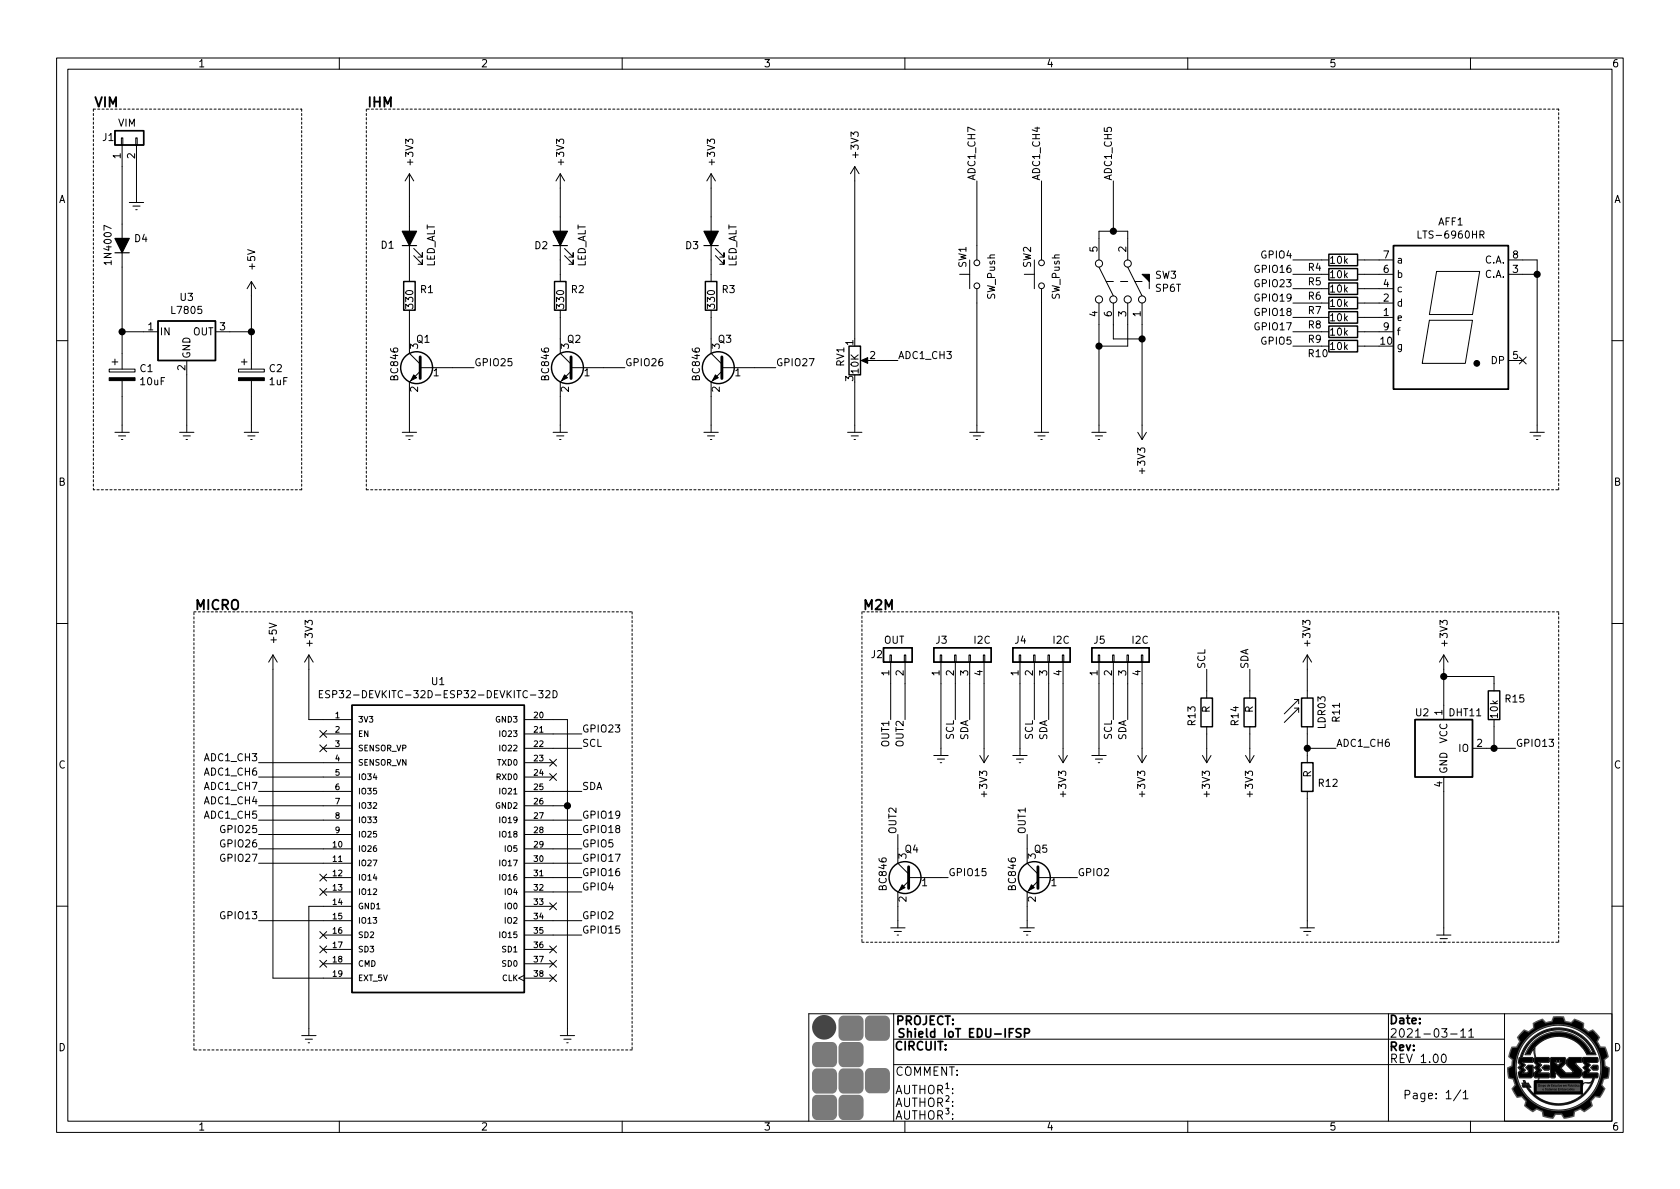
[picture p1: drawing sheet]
EESchema Schematic File Version 4
EELAYER 30 0
EELAYER END
$Descr A4 11693 8268
encoding utf-8
Sheet 1 1
Title ""
Date "2021-03-11"
Rev "REV 1.00"
Comp "Shield IoT EDU-IFSP"
Comment1 ""
Comment2 ""
Comment3 ""
Comment4 ""
$EndDescr
$Comp
L Sensor:DHT11 U2
U 1 1
P 10050 5200
F 0 "U2" H 9900 5450 50  0000 C CNN
F 1 "DHT11" H 10200 5450 50  0000 C CNN
F 2 "Sensor:Aosong_DHT11_5.5x12.0_P2.54mm" H 10050 4800 50  0001 C CNN
F 3 "http://akizukidenshi.com/download/ds/aosong/DHT11.pdf" H 10200 5450 50  0001 C CNN
	1    10050 5200
	1    0    0    -1  
$EndComp
$Comp
L Switch:SW_Push SW1
U 1 1
P 6800 1900
F 0 "SW1" H 7000 2000 50  0000 R CNN
F 1 "SW_Push" H 6950 1800 50  0000 R CNN
F 2 "MyFootprint:SW_PUSH_6mm_2P" H 6800 2100 50  0001 C CNN
F 3 "~" H 6800 2100 50  0001 C CNN
	1    6800 1900
	0    -1   -1   0   
$EndComp
$Comp
L Device:LED_ALT D1
U 1 1
P 2850 1650
F 0 "D1" V 2800 1750 50  0000 L CNN
F 1 "LED_ALT" H 2650 1500 50  0000 L CNN
F 2 "LED_THT:LED_D3.0mm" H 2850 1650 50  0001 C CNN
F 3 "~" H 2850 1650 50  0001 C CNN
	1    2850 1650
	0    -1   -1   0   
$EndComp
$Comp
L power:Earth #PWR0101
U 1 1
P 2850 2950
F 0 "#PWR0101" H 2850 2700 50  0001 C CNN
F 1 "Earth" H 2850 2800 50  0001 C CNN
F 2 "" H 2850 2950 50  0001 C CNN
F 3 "~" H 2850 2950 50  0001 C CNN
	1    2850 2950
	1    0    0    -1  
$EndComp
Wire Wire Line
	2850 2350 2850 2200
$Comp
L Transistor_BJT:BC846 Q1
U 1 1
P 2950 2550
F 0 "Q1" H 2900 2750 50  0000 L CNN
F 1 "BC846" V 3150 2450 50  0000 L CNN
F 2 "Package_TO_SOT_THT:TO-92_Inline_Wide" H 3150 2475 50  0001 L CIN
F 3 "https://assets.nexperia.com/documents/data-sheet/BC846_SER.pdf" H 2950 2550 50  0001 L CNN
	1    2950 2550
	-1   0    0    -1  
$EndComp
Wire Wire Line
	2850 1900 2850 1800
Wire Wire Line
	2850 2950 2850 2750
Wire Wire Line
	3300 2550 3150 2550
$Comp
L power:+3V3 #PWR0102
U 1 1
P 2850 1300
F 0 "#PWR0102" H 2850 1150 50  0001 C CNN
F 1 "+3V3" V 2850 1550 50  0000 C CNN
F 2 "" H 2850 1300 50  0001 C CNN
F 3 "" H 2850 1300 50  0001 C CNN
	1    2850 1300
	1    0    0    -1  
$EndComp
Wire Wire Line
	2850 1300 2850 1500
$Comp
L Device:LED_ALT D2
U 1 1
P 3900 1650
F 0 "D2" V 3847 1730 50  0000 L CNN
F 1 "LED_ALT" H 3700 1500 50  0000 L CNN
F 2 "LED_THT:LED_D3.0mm" H 3900 1650 50  0001 C CNN
F 3 "~" H 3900 1650 50  0001 C CNN
	1    3900 1650
	0    -1   -1   0   
$EndComp
$Comp
L power:Earth #PWR0103
U 1 1
P 3900 2950
F 0 "#PWR0103" H 3900 2700 50  0001 C CNN
F 1 "Earth" H 3900 2800 50  0001 C CNN
F 2 "" H 3900 2950 50  0001 C CNN
F 3 "~" H 3900 2950 50  0001 C CNN
	1    3900 2950
	1    0    0    -1  
$EndComp
Wire Wire Line
	3900 2350 3900 2200
$Comp
L Transistor_BJT:BC846 Q2
U 1 1
P 4000 2550
F 0 "Q2" H 3950 2750 50  0000 L CNN
F 1 "BC846" V 4200 2450 50  0000 L CNN
F 2 "Package_TO_SOT_THT:TO-92_Inline_Wide" H 4200 2475 50  0001 L CIN
F 3 "https://assets.nexperia.com/documents/data-sheet/BC846_SER.pdf" H 4000 2550 50  0001 L CNN
	1    4000 2550
	-1   0    0    -1  
$EndComp
Wire Wire Line
	3900 1900 3900 1800
Wire Wire Line
	3900 2950 3900 2750
Wire Wire Line
	4350 2550 4200 2550
$Comp
L power:+3V3 #PWR0104
U 1 1
P 3900 1300
F 0 "#PWR0104" H 3900 1150 50  0001 C CNN
F 1 "+3V3" V 3900 1550 50  0000 C CNN
F 2 "" H 3900 1300 50  0001 C CNN
F 3 "" H 3900 1300 50  0001 C CNN
	1    3900 1300
	1    0    0    -1  
$EndComp
Wire Wire Line
	3900 1300 3900 1500
$Comp
L Device:LED_ALT D3
U 1 1
P 4950 1650
F 0 "D3" V 4897 1730 50  0000 L CNN
F 1 "LED_ALT" H 4750 1500 50  0000 L CNN
F 2 "LED_THT:LED_D3.0mm" H 4950 1650 50  0001 C CNN
F 3 "~" H 4950 1650 50  0001 C CNN
	1    4950 1650
	0    -1   -1   0   
$EndComp
$Comp
L power:Earth #PWR0105
U 1 1
P 4950 2950
F 0 "#PWR0105" H 4950 2700 50  0001 C CNN
F 1 "Earth" H 4950 2800 50  0001 C CNN
F 2 "" H 4950 2950 50  0001 C CNN
F 3 "~" H 4950 2950 50  0001 C CNN
	1    4950 2950
	1    0    0    -1  
$EndComp
Wire Wire Line
	4950 2350 4950 2200
$Comp
L Transistor_BJT:BC846 Q3
U 1 1
P 5050 2550
F 0 "Q3" H 5000 2750 50  0000 L CNN
F 1 "BC846" V 5250 2450 50  0000 L CNN
F 2 "Package_TO_SOT_THT:TO-92_Inline_Wide" H 5250 2475 50  0001 L CIN
F 3 "https://assets.nexperia.com/documents/data-sheet/BC846_SER.pdf" H 5050 2550 50  0001 L CNN
	1    5050 2550
	-1   0    0    -1  
$EndComp
Wire Wire Line
	4950 1900 4950 1800
Wire Wire Line
	4950 2950 4950 2750
Wire Wire Line
	5400 2550 5250 2550
$Comp
L power:+3V3 #PWR0106
U 1 1
P 4950 1300
F 0 "#PWR0106" H 4950 1150 50  0001 C CNN
F 1 "+3V3" V 4950 1550 50  0000 C CNN
F 2 "" H 4950 1300 50  0001 C CNN
F 3 "" H 4950 1300 50  0001 C CNN
	1    4950 1300
	1    0    0    -1  
$EndComp
Wire Wire Line
	4950 1300 4950 1500
$Comp
L power:+3V3 #PWR0107
U 1 1
P 10050 4650
F 0 "#PWR0107" H 10050 4500 50  0001 C CNN
F 1 "+3V3" V 10050 4900 50  0000 C CNN
F 2 "" H 10050 4650 50  0001 C CNN
F 3 "" H 10050 4650 50  0001 C CNN
	1    10050 4650
	1    0    0    -1  
$EndComp
Wire Wire Line
	10050 4650 10050 4700
$Comp
L power:Earth #PWR0108
U 1 1
P 10050 6450
F 0 "#PWR0108" H 10050 6200 50  0001 C CNN
F 1 "Earth" H 10050 6300 50  0001 C CNN
F 2 "" H 10050 6450 50  0001 C CNN
F 3 "~" H 10050 6450 50  0001 C CNN
	1    10050 6450
	1    0    0    -1  
$EndComp
Wire Wire Line
	10050 6450 10050 5500
Wire Wire Line
	10550 5200 10400 5200
$Comp
L power:Earth #PWR0109
U 1 1
P 6800 2950
F 0 "#PWR0109" H 6800 2700 50  0001 C CNN
F 1 "Earth" H 6800 2800 50  0001 C CNN
F 2 "" H 6800 2950 50  0001 C CNN
F 3 "~" H 6800 2950 50  0001 C CNN
	1    6800 2950
	1    0    0    -1  
$EndComp
Wire Wire Line
	6800 2950 6800 2100
Wire Wire Line
	6800 1250 6800 1700
$Comp
L Switch:SW_Push SW2
U 1 1
P 7250 1900
F 0 "SW2" H 7450 2000 50  0000 R CNN
F 1 "SW_Push" H 7400 1800 50  0000 R CNN
F 2 "MyFootprint:SW_PUSH_6mm_2P" H 7250 2100 50  0001 C CNN
F 3 "~" H 7250 2100 50  0001 C CNN
	1    7250 1900
	0    -1   -1   0   
$EndComp
$Comp
L power:Earth #PWR0110
U 1 1
P 7250 2950
F 0 "#PWR0110" H 7250 2700 50  0001 C CNN
F 1 "Earth" H 7250 2800 50  0001 C CNN
F 2 "" H 7250 2950 50  0001 C CNN
F 3 "~" H 7250 2950 50  0001 C CNN
	1    7250 2950
	1    0    0    -1  
$EndComp
Wire Wire Line
	7250 2950 7250 2100
Wire Wire Line
	7250 1250 7250 1700
$Comp
L power:Earth #PWR0111
U 1 1
P 7650 2950
F 0 "#PWR0111" H 7650 2700 50  0001 C CNN
F 1 "Earth" H 7650 2800 50  0001 C CNN
F 2 "" H 7650 2950 50  0001 C CNN
F 3 "~" H 7650 2950 50  0001 C CNN
	1    7650 2950
	1    0    0    -1  
$EndComp
$Comp
L power:+3V3 #PWR0112
U 1 1
P 5950 1250
F 0 "#PWR0112" H 5950 1100 50  0001 C CNN
F 1 "+3V3" V 5950 1500 50  0000 C CNN
F 2 "" H 5950 1250 50  0001 C CNN
F 3 "" H 5950 1250 50  0001 C CNN
	1    5950 1250
	1    0    0    -1  
$EndComp
$Comp
L power:Earth #PWR0113
U 1 1
P 5950 2950
F 0 "#PWR0113" H 5950 2700 50  0001 C CNN
F 1 "Earth" H 5950 2800 50  0001 C CNN
F 2 "" H 5950 2950 50  0001 C CNN
F 3 "~" H 5950 2950 50  0001 C CNN
	1    5950 2950
	1    0    0    -1  
$EndComp
Wire Wire Line
	6250 2500 6100 2500
$Comp
L power:+3V3 #PWR0114
U 1 1
P 7950 2950
F 0 "#PWR0114" H 7950 2800 50  0001 C CNN
F 1 "+3V3" V 7950 3200 50  0000 C CNN
F 2 "" H 7950 2950 50  0001 C CNN
F 3 "" H 7950 2950 50  0001 C CNN
	1    7950 2950
	-1   0    0    1   
$EndComp
$Comp
L power:Earth #PWR0115
U 1 1
P 2150 7150
F 0 "#PWR0115" H 2150 6900 50  0001 C CNN
F 1 "Earth" H 2150 7000 50  0001 C CNN
F 2 "" H 2150 7150 50  0001 C CNN
F 3 "~" H 2150 7150 50  0001 C CNN
	1    2150 7150
	1    0    0    -1  
$EndComp
$Comp
L power:+3V3 #PWR0116
U 1 1
P 2150 4650
F 0 "#PWR0116" H 2150 4500 50  0001 C CNN
F 1 "+3V3" V 2150 4900 50  0000 C CNN
F 2 "" H 2150 4650 50  0001 C CNN
F 3 "" H 2150 4650 50  0001 C CNN
	1    2150 4650
	1    0    0    -1  
$EndComp
$Comp
L MyLib-ALL:SP6T SW3
U 1 1
P 7200 850
F 0 "SW3" V 8254 1688 50  0000 L CNN
F 1 "SP6T" V 8345 1688 50  0000 L CNN
F 2 "MyFootprint:SW_PUSH_x2" H 6575 1025 50  0001 C CNN
F 3 "" H 6575 1025 50  0000 C CNN
	1    7200 850 
	0    1    1    0   
$EndComp
Wire Wire Line
	7650 1650 7650 1600
Wire Wire Line
	7650 1600 7750 1600
Wire Wire Line
	7850 1600 7850 1650
Wire Wire Line
	7750 1250 7750 1600
Connection ~ 7750 1600
Wire Wire Line
	7750 1600 7850 1600
Wire Wire Line
	7650 2250 7650 2400
Wire Wire Line
	7650 2400 7850 2400
Wire Wire Line
	7850 2400 7850 2250
Wire Wire Line
	7750 2250 7750 2350
Wire Wire Line
	7750 2350 7950 2350
Wire Wire Line
	7950 2350 7950 2250
Wire Wire Line
	7950 2950 7950 2350
Connection ~ 7950 2350
Wire Wire Line
	7650 2950 7650 2400
Connection ~ 7650 2400
Wire Wire Line
	2150 4650 2150 5000
Wire Wire Line
	2150 5000 2250 5000
$Comp
L power:+5V #PWR0117
U 1 1
P 1900 4650
F 0 "#PWR0117" H 1900 4500 50  0001 C CNN
F 1 "+5V" V 1900 4900 50  0000 C CNN
F 2 "" H 1900 4650 50  0001 C CNN
F 3 "" H 1900 4650 50  0001 C CNN
	1    1900 4650
	1    0    0    -1  
$EndComp
Wire Wire Line
	1900 4650 1900 6800
Wire Wire Line
	1900 6800 2250 6800
Wire Wire Line
	3850 5000 3950 5000
Wire Wire Line
	3950 5000 3950 5600
Wire Wire Line
	3950 5600 3850 5600
Wire Wire Line
	2150 6300 2150 7150
Wire Wire Line
	2150 6300 2250 6300
NoConn ~ 2250 5100
NoConn ~ 2250 6700
NoConn ~ 3850 6800
NoConn ~ 3850 6700
NoConn ~ 3850 6600
NoConn ~ 2250 6600
NoConn ~ 2250 6500
$Comp
L power:Earth #PWR0118
U 1 1
P 3950 7150
F 0 "#PWR0118" H 3950 6900 50  0001 C CNN
F 1 "Earth" H 3950 7000 50  0001 C CNN
F 2 "" H 3950 7150 50  0001 C CNN
F 3 "~" H 3950 7150 50  0001 C CNN
	1    3950 7150
	1    0    0    -1  
$EndComp
Text Label 1800 5400 2    50   ~ 0
ADC1_CH6
Text Label 1800 5500 2    50   ~ 0
ADC1_CH7
Wire Wire Line
	1800 5400 2250 5400
Wire Wire Line
	1800 5500 2250 5500
Text Label 1800 5700 2    50   ~ 0
ADC1_CH5
Wire Wire Line
	1800 5700 2250 5700
Text Label 1800 5600 2    50   ~ 0
ADC1_CH4
Wire Wire Line
	1800 5600 2250 5600
Text Label 1800 5800 2    50   ~ 0
GPIO25
Text Label 1800 5900 2    50   ~ 0
GPIO26
Text Label 1800 6000 2    50   ~ 0
GPIO27
Text Label 1800 6400 2    50   ~ 0
GPIO13
Wire Wire Line
	1800 5800 2250 5800
Wire Wire Line
	1800 5900 2250 5900
Wire Wire Line
	1800 6000 2250 6000
NoConn ~ 2250 5200
$Comp
L Device:R R3
U 1 1
P 4950 2050
F 0 "R3" H 5020 2096 50  0000 L CNN
F 1 "330" V 4950 1950 50  0000 L CNN
F 2 "MyFootprint:Resistor_Vertical_RM3mm" V 4880 2050 50  0001 C CNN
F 3 "~" H 4950 2050 50  0001 C CNN
	1    4950 2050
	1    0    0    -1  
$EndComp
$Comp
L Device:R R1
U 1 1
P 2850 2050
F 0 "R1" H 2920 2096 50  0000 L CNN
F 1 "330" V 2850 1950 50  0000 L CNN
F 2 "MyFootprint:Resistor_Vertical_RM3mm" V 2780 2050 50  0001 C CNN
F 3 "~" H 2850 2050 50  0001 C CNN
	1    2850 2050
	1    0    0    -1  
$EndComp
$Comp
L Device:R R2
U 1 1
P 3900 2050
F 0 "R2" H 3970 2096 50  0000 L CNN
F 1 "330" V 3900 1950 50  0000 L CNN
F 2 "MyFootprint:Resistor_Vertical_RM3mm" V 3830 2050 50  0001 C CNN
F 3 "~" H 3900 2050 50  0001 C CNN
	1    3900 2050
	1    0    0    -1  
$EndComp
Wire Wire Line
	1800 6400 2250 6400
NoConn ~ 2250 6200
Connection ~ 3950 5600
$Comp
L power:Earth #PWR0119
U 1 1
P 950 1350
F 0 "#PWR0119" H 950 1100 50  0001 C CNN
F 1 "Earth" H 950 1200 50  0001 C CNN
F 2 "" H 950 1350 50  0001 C CNN
F 3 "~" H 950 1350 50  0001 C CNN
	1    950  1350
	1    0    0    -1  
$EndComp
Wire Wire Line
	950  1350 950  1150
Text Label 6200 5000 3    50   ~ 0
OUT1
Text Label 6300 5000 3    50   ~ 0
OUT2
$Comp
L Regulator_Linear:L7805 U3
U 1 1
P 1300 2300
F 0 "U3" H 1300 2542 50  0000 C CNN
F 1 "L7805" H 1300 2451 50  0000 C CNN
F 2 "Package_TO_SOT_THT:TO-220F-3_Vertical" H 1325 2150 50  0001 L CIN
F 3 "http://www.st.com/content/ccc/resource/technical/document/datasheet/41/4f/b3/b0/12/d4/47/88/CD00000444.pdf/files/CD00000444.pdf/jcr:content/translations/en.CD00000444.pdf" H 1300 2250 50  0001 C CNN
	1    1300 2300
	1    0    0    -1  
$EndComp
Wire Wire Line
	850  2300 1000 2300
$Comp
L power:Earth #PWR0120
U 1 1
P 1300 2950
F 0 "#PWR0120" H 1300 2700 50  0001 C CNN
F 1 "Earth" H 1300 2800 50  0001 C CNN
F 2 "" H 1300 2950 50  0001 C CNN
F 3 "~" H 1300 2950 50  0001 C CNN
	1    1300 2950
	1    0    0    -1  
$EndComp
Wire Wire Line
	1300 2950 1300 2600
$Comp
L power:+5V #PWR0121
U 1 1
P 1750 2050
F 0 "#PWR0121" H 1750 1900 50  0001 C CNN
F 1 "+5V" V 1750 2300 50  0000 C CNN
F 2 "" H 1750 2050 50  0001 C CNN
F 3 "" H 1750 2050 50  0001 C CNN
	1    1750 2050
	1    0    0    -1  
$EndComp
Wire Wire Line
	1750 2050 1750 2300
Wire Wire Line
	1750 2300 1600 2300
$Comp
L Device:D_ALT D4
U 1 1
P 850 1700
F 0 "D4" V 896 1620 50  0000 R CNN
F 1 "1N4007" H 1000 1800 50  0000 R CNN
F 2 "Diode_THT:D_DO-15_P3.81mm_Vertical_KathodeUp" H 850 1700 50  0001 C CNN
F 3 "~" H 850 1700 50  0001 C CNN
	1    850  1700
	0    -1   -1   0   
$EndComp
Wire Wire Line
	850  1850 850  2300
$Comp
L Device:CP C1
U 1 1
P 850 2600
F 0 "C1" H 968 2646 50  0000 L CNN
F 1 "10uF" H 968 2555 50  0000 L CNN
F 2 "Capacitor_THT:CP_Radial_D5.0mm_P2.50mm" H 888 2450 50  0001 C CNN
F 3 "~" H 850 2600 50  0001 C CNN
	1    850  2600
	1    0    0    -1  
$EndComp
$Comp
L Device:CP C2
U 1 1
P 1750 2600
F 0 "C2" H 1868 2646 50  0000 L CNN
F 1 "1uF" H 1868 2555 50  0000 L CNN
F 2 "Capacitor_THT:CP_Radial_D5.0mm_P2.50mm" H 1788 2450 50  0001 C CNN
F 3 "~" H 1750 2600 50  0001 C CNN
	1    1750 2600
	1    0    0    -1  
$EndComp
$Comp
L power:Earth #PWR0122
U 1 1
P 1750 2950
F 0 "#PWR0122" H 1750 2700 50  0001 C CNN
F 1 "Earth" H 1750 2800 50  0001 C CNN
F 2 "" H 1750 2950 50  0001 C CNN
F 3 "~" H 1750 2950 50  0001 C CNN
	1    1750 2950
	1    0    0    -1  
$EndComp
$Comp
L power:Earth #PWR0123
U 1 1
P 850 2950
F 0 "#PWR0123" H 850 2700 50  0001 C CNN
F 1 "Earth" H 850 2800 50  0001 C CNN
F 2 "" H 850 2950 50  0001 C CNN
F 3 "~" H 850 2950 50  0001 C CNN
	1    850  2950
	1    0    0    -1  
$EndComp
Wire Wire Line
	850  2950 850  2750
Wire Wire Line
	1750 2750 1750 2950
Wire Wire Line
	1750 2450 1750 2300
Connection ~ 1750 2300
Wire Wire Line
	850  2450 850  2300
Connection ~ 850  2300
NoConn ~ 3850 5300
NoConn ~ 3850 5400
Text Label 4050 5500 0    50   ~ 0
SDA
Wire Wire Line
	4050 5500 3850 5500
Text Label 4050 5200 0    50   ~ 0
SCL
Wire Wire Line
	4050 5200 3850 5200
Text Label 4050 5100 0    50   ~ 0
GPIO23
Wire Wire Line
	4050 5100 3850 5100
Text Label 4050 5700 0    50   ~ 0
GPIO19
Text Label 4050 5800 0    50   ~ 0
GPIO18
Text Label 4050 5900 0    50   ~ 0
GPIO5
Text Label 4050 6000 0    50   ~ 0
GPIO17
Text Label 4050 6100 0    50   ~ 0
GPIO16
Text Label 4050 6200 0    50   ~ 0
GPIO4
Wire Wire Line
	4050 6200 3850 6200
Wire Wire Line
	3850 6100 4050 6100
Wire Wire Line
	4050 6000 3850 6000
Wire Wire Line
	3850 5900 4050 5900
Wire Wire Line
	4050 5800 3850 5800
Wire Wire Line
	3850 5700 4050 5700
Wire Wire Line
	3950 5600 3950 7150
NoConn ~ 3850 6300
$Comp
L Transistor_BJT:BC846 Q4
U 1 1
P 6350 6100
F 0 "Q4" H 6300 6300 50  0000 L CNN
F 1 "BC846" V 6550 6000 50  0000 L CNN
F 2 "Package_TO_SOT_THT:TO-92_Inline_Wide" H 6550 6025 50  0001 L CIN
F 3 "https://assets.nexperia.com/documents/data-sheet/BC846_SER.pdf" H 6350 6100 50  0001 L CNN
	1    6350 6100
	-1   0    0    -1  
$EndComp
$Comp
L Transistor_BJT:BC846 Q5
U 1 1
P 7250 6100
F 0 "Q5" H 7200 6300 50  0000 L CNN
F 1 "BC846" V 7450 6000 50  0000 L CNN
F 2 "Package_TO_SOT_THT:TO-92_Inline_Wide" H 7450 6025 50  0001 L CIN
F 3 "https://assets.nexperia.com/documents/data-sheet/BC846_SER.pdf" H 7250 6100 50  0001 L CNN
	1    7250 6100
	-1   0    0    -1  
$EndComp
$Comp
L power:Earth #PWR0125
U 1 1
P 6250 6400
F 0 "#PWR0125" H 6250 6150 50  0001 C CNN
F 1 "Earth" H 6250 6250 50  0001 C CNN
F 2 "" H 6250 6400 50  0001 C CNN
F 3 "~" H 6250 6400 50  0001 C CNN
	1    6250 6400
	1    0    0    -1  
$EndComp
Wire Wire Line
	6250 6400 6250 6300
$Comp
L power:Earth #PWR0126
U 1 1
P 7150 6400
F 0 "#PWR0126" H 7150 6150 50  0001 C CNN
F 1 "Earth" H 7150 6250 50  0001 C CNN
F 2 "" H 7150 6400 50  0001 C CNN
F 3 "~" H 7150 6400 50  0001 C CNN
	1    7150 6400
	1    0    0    -1  
$EndComp
Wire Wire Line
	7150 6300 7150 6400
Text Label 6250 5800 1    50   ~ 0
OUT2
Wire Wire Line
	6250 5800 6250 5900
Text Label 7150 5800 1    50   ~ 0
OUT1
Wire Wire Line
	7150 5800 7150 5900
Text Label 4050 6400 0    50   ~ 0
GPIO2
Text Label 4050 6500 0    50   ~ 0
GPIO15
Wire Wire Line
	4050 6500 3850 6500
Wire Wire Line
	3850 6400 4050 6400
Text Label 6600 6100 0    50   ~ 0
GPIO15
Text Label 7500 6100 0    50   ~ 0
GPIO2
$Comp
L Connector_Generic:Conn_01x04 J3
U 1 1
P 6650 4550
F 0 "J3" V 6750 4600 50  0000 L CNN
F 1 "I2C" V 6750 4300 50  0000 L CNN
F 2 "Connector_Molex:Molex_KK-254_AE-6410-04A_1x04_P2.54mm_Vertical" H 6650 4550 50  0001 C CNN
F 3 "~" H 6650 4550 50  0001 C CNN
	1    6650 4550
	0    -1   -1   0   
$EndComp
$Comp
L Connector_Generic:Conn_01x04 J4
U 1 1
P 7200 4550
F 0 "J4" V 7300 4600 50  0000 L CNN
F 1 "I2C" V 7300 4300 50  0000 L CNN
F 2 "Connector_Molex:Molex_KK-254_AE-6410-04A_1x04_P2.54mm_Vertical" H 7200 4550 50  0001 C CNN
F 3 "~" H 7200 4550 50  0001 C CNN
	1    7200 4550
	0    -1   -1   0   
$EndComp
$Comp
L Connector_Generic:Conn_01x04 J5
U 1 1
P 7750 4550
F 0 "J5" V 7850 4600 50  0000 L CNN
F 1 "I2C" V 7850 4300 50  0000 L CNN
F 2 "Connector_Molex:Molex_KK-254_AE-6410-04A_1x04_P2.54mm_Vertical" H 7750 4550 50  0001 C CNN
F 3 "~" H 7750 4550 50  0001 C CNN
	1    7750 4550
	0    -1   -1   0   
$EndComp
Text Label 6650 5000 3    50   ~ 0
SCL
Text Label 6750 5000 3    50   ~ 0
SDA
Text Label 7300 5000 3    50   ~ 0
SDA
Text Label 7200 5000 3    50   ~ 0
SCL
Text Label 7850 5000 3    50   ~ 0
SDA
Text Label 7750 5000 3    50   ~ 0
SCL
Wire Wire Line
	7850 4750 7850 5000
Wire Wire Line
	7300 4750 7300 5000
Wire Wire Line
	6750 4750 6750 5000
$Comp
L power:Earth #PWR0127
U 1 1
P 6550 5200
F 0 "#PWR0127" H 6550 4950 50  0001 C CNN
F 1 "Earth" H 6550 5050 50  0001 C CNN
F 2 "" H 6550 5200 50  0001 C CNN
F 3 "~" H 6550 5200 50  0001 C CNN
	1    6550 5200
	1    0    0    -1  
$EndComp
$Comp
L power:Earth #PWR0128
U 1 1
P 7100 5200
F 0 "#PWR0128" H 7100 4950 50  0001 C CNN
F 1 "Earth" H 7100 5050 50  0001 C CNN
F 2 "" H 7100 5200 50  0001 C CNN
F 3 "~" H 7100 5200 50  0001 C CNN
	1    7100 5200
	1    0    0    -1  
$EndComp
$Comp
L power:Earth #PWR0129
U 1 1
P 7650 5200
F 0 "#PWR0129" H 7650 4950 50  0001 C CNN
F 1 "Earth" H 7650 5050 50  0001 C CNN
F 2 "" H 7650 5200 50  0001 C CNN
F 3 "~" H 7650 5200 50  0001 C CNN
	1    7650 5200
	1    0    0    -1  
$EndComp
Wire Wire Line
	7650 5200 7650 4750
Wire Wire Line
	7100 4750 7100 5200
Wire Wire Line
	6550 5200 6550 4750
$Comp
L power:+3V3 #PWR0130
U 1 1
P 6850 5200
F 0 "#PWR0130" H 6850 5050 50  0001 C CNN
F 1 "+3V3" V 6850 5450 50  0000 C CNN
F 2 "" H 6850 5200 50  0001 C CNN
F 3 "" H 6850 5200 50  0001 C CNN
	1    6850 5200
	-1   0    0    1   
$EndComp
$Comp
L power:+3V3 #PWR0131
U 1 1
P 7400 5200
F 0 "#PWR0131" H 7400 5050 50  0001 C CNN
F 1 "+3V3" V 7400 5450 50  0000 C CNN
F 2 "" H 7400 5200 50  0001 C CNN
F 3 "" H 7400 5200 50  0001 C CNN
	1    7400 5200
	-1   0    0    1   
$EndComp
$Comp
L power:+3V3 #PWR0132
U 1 1
P 7950 5200
F 0 "#PWR0132" H 7950 5050 50  0001 C CNN
F 1 "+3V3" V 7950 5450 50  0000 C CNN
F 2 "" H 7950 5200 50  0001 C CNN
F 3 "" H 7950 5200 50  0001 C CNN
	1    7950 5200
	-1   0    0    1   
$EndComp
Wire Wire Line
	7950 4750 7950 5200
Wire Wire Line
	7400 4750 7400 5200
Wire Wire Line
	6850 4750 6850 5200
Wire Wire Line
	6650 5000 6650 4750
Wire Wire Line
	7200 4750 7200 5000
Wire Wire Line
	7750 5000 7750 4750
$Comp
L Sensor_Optical:LDR03 R11
U 1 1
P 9100 4950
F 0 "R11" V 9300 4950 50  0000 C CNN
F 1 "LDR03" V 9200 4950 50  0000 C CNN
F 2 "MyFootprint:LDR3mm" V 9275 4950 50  0001 C CNN
F 3 "http://www.elektronica-componenten.nl/WebRoot/StoreNL/Shops/61422969/54F1/BA0C/C664/31B9/2173/C0A8/2AB9/2AEF/LDR03IMP.pdf" H 9100 4900 50  0001 C CNN
	1    9100 4950
	1    0    0    1   
$EndComp
Wire Wire Line
	9100 5250 9100 5200
$Comp
L power:+3V3 #PWR0133
U 1 1
P 9100 4650
F 0 "#PWR0133" H 9100 4500 50  0001 C CNN
F 1 "+3V3" V 9100 4900 50  0000 C CNN
F 2 "" H 9100 4650 50  0001 C CNN
F 3 "" H 9100 4650 50  0001 C CNN
	1    9100 4650
	-1   0    0    -1  
$EndComp
Wire Wire Line
	9100 4650 9100 4800
$Comp
L power:Earth #PWR0134
U 1 1
P 9100 6400
F 0 "#PWR0134" H 9100 6150 50  0001 C CNN
F 1 "Earth" H 9100 6250 50  0001 C CNN
F 2 "" H 9100 6400 50  0001 C CNN
F 3 "~" H 9100 6400 50  0001 C CNN
	1    9100 6400
	-1   0    0    -1  
$EndComp
Wire Wire Line
	9100 6400 9100 5550
Text Label 1800 5300 2    50   ~ 0
ADC1_CH3
Wire Wire Line
	1800 5300 2250 5300
Wire Wire Line
	9300 5200 9100 5200
Connection ~ 9100 5200
Wire Wire Line
	9100 5200 9100 5100
$Comp
L Device:R R12
U 1 1
P 9100 5400
F 0 "R12" H 9170 5446 50  0000 L CNN
F 1 "R" V 9100 5350 50  0000 L CNN
F 2 "Resistor_THT:R_Axial_DIN0207_L6.3mm_D2.5mm_P10.16mm_Horizontal" V 9030 5400 50  0001 C CNN
F 3 "~" H 9100 5400 50  0001 C CNN
	1    9100 5400
	1    0    0    1   
$EndComp
$Comp
L Device:R R13
U 1 1
P 8400 4950
F 0 "R13" V 8500 4900 50  0000 L CNN
F 1 "R" V 8400 4900 50  0000 L CNN
F 2 "MyFootprint:Resistor_Vertical_RM3mm" V 8330 4950 50  0001 C CNN
F 3 "~" H 8400 4950 50  0001 C CNN
	1    8400 4950
	-1   0    0    1   
$EndComp
$Comp
L Device:R R14
U 1 1
P 8700 4950
F 0 "R14" V 8800 4900 50  0000 L CNN
F 1 "R" V 8700 4900 50  0000 L CNN
F 2 "Resistor_THT:R_Axial_DIN0207_L6.3mm_D2.5mm_P10.16mm_Horizontal" V 8630 4950 50  0001 C CNN
F 3 "~" H 8700 4950 50  0001 C CNN
	1    8700 4950
	-1   0    0    1   
$EndComp
$Comp
L power:+3V3 #PWR0135
U 1 1
P 8400 5200
F 0 "#PWR0135" H 8400 5050 50  0001 C CNN
F 1 "+3V3" V 8400 5450 50  0000 C CNN
F 2 "" H 8400 5200 50  0001 C CNN
F 3 "" H 8400 5200 50  0001 C CNN
	1    8400 5200
	-1   0    0    1   
$EndComp
$Comp
L power:+3V3 #PWR0136
U 1 1
P 8700 5200
F 0 "#PWR0136" H 8700 5050 50  0001 C CNN
F 1 "+3V3" V 8700 5450 50  0000 C CNN
F 2 "" H 8700 5200 50  0001 C CNN
F 3 "" H 8700 5200 50  0001 C CNN
	1    8700 5200
	-1   0    0    1   
$EndComp
Wire Wire Line
	8700 5200 8700 5100
Wire Wire Line
	8400 5100 8400 5200
Text Label 8400 4650 1    50   ~ 0
SCL
Text Label 8700 4650 1    50   ~ 0
SDA
Wire Wire Line
	8700 4650 8700 4800
Wire Wire Line
	8400 4800 8400 4650
Text Label 9300 5200 0    50   ~ 0
ADC1_CH6
$Comp
L Device:R_POT RV1
U 1 1
P 5950 2500
F 0 "RV1" V 5850 2600 50  0000 R CNN
F 1 "10K" V 5950 2550 50  0000 R CNN
F 2 "MyFootprint:Potentiometer_Alps-RK16-single_largePads" H 5950 2500 50  0001 C CNN
F 3 "~" H 5950 2500 50  0001 C CNN
	1    5950 2500
	1    0    0    -1  
$EndComp
Text Label 3300 2550 0    50   ~ 0
GPIO25
Text Label 4350 2550 0    50   ~ 0
GPIO26
Text Label 5400 2550 0    50   ~ 0
GPIO27
Text Label 6800 1250 1    50   ~ 0
ADC1_CH7
Text Label 7250 1250 1    50   ~ 0
ADC1_CH4
Text Label 7750 1250 1    50   ~ 0
ADC1_CH5
Text Label 6250 2500 0    50   ~ 0
ADC1_CH3
Wire Notes Line
	650  750  2100 750 
Wire Wire Line
	5950 2650 5950 2950
Wire Wire Line
	5950 2350 5950 1250
$Comp
L Connector_Generic:Conn_01x02 J1
U 1 1
P 850 950
F 0 "J1" V 850 1000 50  0000 L CNN
F 1 "VIM" V 950 850 50  0000 L CNN
F 2 "MyFootprint:AK300-2" H 850 950 50  0001 C CNN
F 3 "~" H 850 950 50  0001 C CNN
	1    850  950 
	0    -1   -1   0   
$EndComp
Wire Wire Line
	850  1150 850  1550
$Comp
L Connector_Generic:Conn_01x02 J2
U 1 1
P 6200 4550
F 0 "J2" V 6200 4600 50  0000 L CNN
F 1 "OUT" V 6300 4450 50  0000 L CNN
F 2 "MyFootprint:AK300-2" H 6200 4550 50  0001 C CNN
F 3 "~" H 6200 4550 50  0001 C CNN
	1    6200 4550
	0    -1   -1   0   
$EndComp
Wire Wire Line
	6200 4750 6200 5000
Wire Wire Line
	6300 4750 6300 5000
Text Label 9000 1800 2    50   ~ 0
GPIO4
Text Label 9000 1900 2    50   ~ 0
GPIO16
Text Label 9000 2300 2    50   ~ 0
GPIO17
Text Label 9000 2400 2    50   ~ 0
GPIO5
Text Label 9000 2200 2    50   ~ 0
GPIO18
Text Label 9000 2100 2    50   ~ 0
GPIO19
Text Label 9000 2000 2    50   ~ 0
GPIO23
Wire Wire Line
	9000 1800 9200 1800
Wire Wire Line
	9000 1900 9200 1900
Wire Wire Line
	9000 2000 9200 2000
Wire Wire Line
	9200 2100 9000 2100
Wire Wire Line
	9000 2200 9200 2200
Wire Wire Line
	9000 2300 9200 2300
Wire Wire Line
	9000 2400 9200 2400
Wire Wire Line
	9600 1900 9500 1900
Wire Wire Line
	9500 2000 9600 2000
Wire Wire Line
	9600 2100 9500 2100
Wire Wire Line
	9500 2200 9600 2200
Wire Wire Line
	9600 2300 9500 2300
Wire Wire Line
	9500 2400 9600 2400
$Comp
L Device:R R10
U 1 1
P 9350 2400
F 0 "R10" V 9400 2150 50  0000 L CNN
F 1 "10k" V 9350 2300 50  0000 L CNN
F 2 "MyFootprint:Resistor_Vertical_RM3mm" V 9280 2400 50  0001 C CNN
F 3 "~" H 9350 2400 50  0001 C CNN
	1    9350 2400
	0    1    1    0   
$EndComp
$Comp
L Device:R R9
U 1 1
P 9350 2300
F 0 "R9" V 9400 2050 50  0000 L CNN
F 1 "10k" V 9350 2200 50  0000 L CNN
F 2 "MyFootprint:Resistor_Vertical_RM3mm" V 9280 2300 50  0001 C CNN
F 3 "~" H 9350 2300 50  0001 C CNN
	1    9350 2300
	0    1    1    0   
$EndComp
$Comp
L Device:R R8
U 1 1
P 9350 2200
F 0 "R8" V 9400 1950 50  0000 L CNN
F 1 "10k" V 9350 2100 50  0000 L CNN
F 2 "MyFootprint:Resistor_Vertical_RM3mm" V 9280 2200 50  0001 C CNN
F 3 "~" H 9350 2200 50  0001 C CNN
	1    9350 2200
	0    1    1    0   
$EndComp
$Comp
L Device:R R7
U 1 1
P 9350 2100
F 0 "R7" V 9400 1850 50  0000 L CNN
F 1 "10k" V 9350 2000 50  0000 L CNN
F 2 "MyFootprint:Resistor_Vertical_RM3mm" V 9280 2100 50  0001 C CNN
F 3 "~" H 9350 2100 50  0001 C CNN
	1    9350 2100
	0    1    1    0   
$EndComp
$Comp
L Device:R R6
U 1 1
P 9350 2000
F 0 "R6" V 9400 1750 50  0000 L CNN
F 1 "10k" V 9350 1900 50  0000 L CNN
F 2 "MyFootprint:Resistor_Vertical_RM3mm" V 9280 2000 50  0001 C CNN
F 3 "~" H 9350 2000 50  0001 C CNN
	1    9350 2000
	0    1    1    0   
$EndComp
$Comp
L Device:R R5
U 1 1
P 9350 1900
F 0 "R5" V 9400 1650 50  0000 L CNN
F 1 "10k" V 9350 1800 50  0000 L CNN
F 2 "MyFootprint:Resistor_Vertical_RM3mm" V 9280 1900 50  0001 C CNN
F 3 "~" H 9350 1900 50  0001 C CNN
	1    9350 1900
	0    1    1    0   
$EndComp
Wire Wire Line
	9500 1800 9600 1800
Connection ~ 10700 1900
Wire Wire Line
	10700 2950 10700 1900
$Comp
L power:Earth #PWR0124
U 1 1
P 10700 2950
F 0 "#PWR0124" H 10700 2700 50  0001 C CNN
F 1 "Earth" H 10700 2800 50  0001 C CNN
F 2 "" H 10700 2950 50  0001 C CNN
F 3 "~" H 10700 2950 50  0001 C CNN
	1    10700 2950
	1    0    0    -1  
$EndComp
Wire Wire Line
	10700 1800 10600 1800
Wire Wire Line
	10700 1900 10700 1800
Wire Wire Line
	10600 1900 10700 1900
NoConn ~ 10600 2500
$Comp
L Device:R R4
U 1 1
P 9350 1800
F 0 "R4" V 9400 1550 50  0000 L CNN
F 1 "10k" V 9350 1700 50  0000 L CNN
F 2 "MyFootprint:Resistor_Vertical_RM3mm" V 9280 1800 50  0001 C CNN
F 3 "~" H 9350 1800 50  0001 C CNN
	1    9350 1800
	0    1    1    0   
$EndComp
$Comp
L Display_Character:LTS-6960HR AFF1
U 1 1
P 10100 2200
F 0 "AFF1" H 10100 2867 50  0000 C CNN
F 1 "LTS-6960HR" H 10100 2776 50  0000 C CNN
F 2 "Display_7Segment:7SegmentLED_LTS6760_LTS6780" H 10100 1600 50  0001 C CNN
F 3 "https://datasheet.octopart.com/LTS-6960HR-Lite-On-datasheet-11803242.pdf" H 10100 2200 50  0001 C CNN
	1    10100 2200
	1    0    0    -1  
$EndComp
Wire Notes Line
	6000 4250 6000 6550
Wire Notes Line
	6000 6550 10850 6550
Wire Notes Line
	10850 6550 10850 4250
Wire Notes Line
	10850 4250 6000 4250
Wire Wire Line
	7500 6100 7450 6100
Wire Wire Line
	6600 6100 6550 6100
Text Notes 6000 4250 0    67   ~ 13
M2M
Text Notes 650  750  0    67   ~ 13
VIM
Wire Notes Line
	2550 3400 10850 3400
Wire Notes Line
	10850 3400 10850 750 
Wire Notes Line
	10850 750  2550 750 
Wire Notes Line
	2550 750  2550 3400
Wire Notes Line
	2100 3400 650  3400
Wire Notes Line
	650  750  650  3400
Wire Notes Line
	2100 750  2100 3400
Text Notes 2550 750  0    67   ~ 13
IHM
Wire Notes Line
	1350 7300 1350 4250
Wire Notes Line
	1350 4250 4400 4250
Wire Notes Line
	4400 4250 4400 7300
Wire Notes Line
	4400 7300 1350 7300
Text Notes 1350 4250 0    67   ~ 13
MICRO
$Comp
L miniShieldESP32-rescue:ESP32-DEVKITC-32D-ESP32-DEVKITC-32D U1
U 1 1
P 3050 5900
F 0 "U1" H 3050 7067 50  0000 C CNN
F 1 "ESP32-DEVKITC-32D-ESP32-DEVKITC-32D" H 3050 6976 50  0000 C CNN
F 2 "MODULE_ESP32-DEVKITC-32D" H 3050 5900 50  0001 L BNN
F 3 "" H 3050 5900 50  0001 L BNN
F 4 "4" H 3050 5900 50  0001 L BNN "PARTREV"
F 5 "Espressif Systems" H 3050 5900 50  0001 L BNN "MANUFACTURER"
	1    3050 5900
	1    0    0    -1  
$EndComp
NoConn ~ 2250 6100
Text Label 10550 5200 0    50   ~ 0
GPIO13
Wire Wire Line
	10400 5050 10400 5200
Connection ~ 10400 5200
Wire Wire Line
	10400 5200 10350 5200
Wire Wire Line
	10400 4750 10400 4700
Wire Wire Line
	10400 4700 10050 4700
Connection ~ 10050 4700
Wire Wire Line
	10050 4700 10050 4900
$Comp
L Device:R R15
U 1 1
P 10400 4900
F 0 "R15" H 10470 4946 50  0000 L CNN
F 1 "10k" V 10400 4800 50  0000 L CNN
F 2 "MyFootprint:Resistor_Vertical_RM3mm" V 10330 4900 50  0001 C CNN
F 3 "~" H 10400 4900 50  0001 C CNN
	1    10400 4900
	1    0    0    -1  
$EndComp
$EndSCHEMATC
